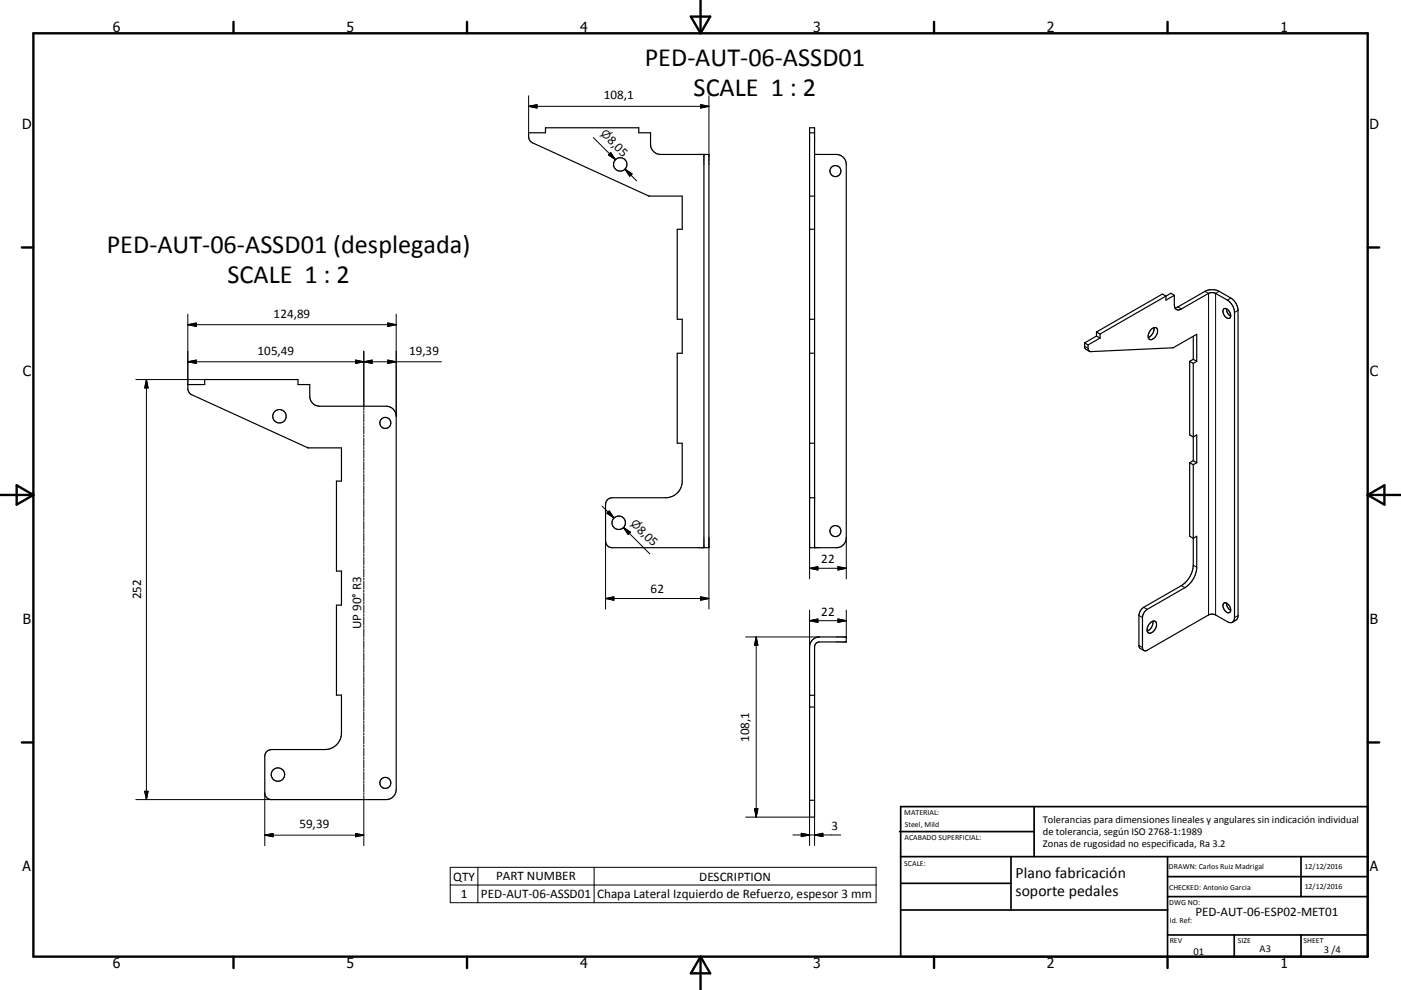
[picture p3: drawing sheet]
<svg xmlns="http://www.w3.org/2000/svg" width="420mm" height="297mm" viewBox="0 0 420 297" stroke-linecap="round" stroke-linejoin="round" font-family="sans-serif">
<g fill="none" stroke="#000" stroke-width=".36">
<path d="M158.5 39.8h5v-1.5h28v1.5h3.5v3.5a3 3 0 0 0 3.1 3h14.4v118h-28.9a1.97 1.97 0 0 1-2-2v-11a1.98 1.98 0 0 1 2-2h16a5 5 0 0 0 4.9-5v-11.3h-1.5v-27h1.5v-10.2h-1.5v-27h1.5v-10h-10l-34.8-15.9-.8-.6-.3-.6zM242.7 39.8h1.5M211 46.3v118M242.7 58.8h1.5M244.2 46.3h6.5a2.99 2.99 0 0 1 3 3v112a2.99 2.99 0 0 1-3 3h-8v-126h1.5v126M242.7 68.8h1.5M242.7 95.8h1.5M328.7 99.6v1.2M328.7 99.6l1.1 .6M345.3 98.6a1 1 0 0 1 1.4-.2 1 1 0 0 1 .3 1.3 2.37 2.37 0 0 1-2.3 2.2 2.26 2.26 0 0 1 .6-3.3zM346 98.3a2.83 2.83 0 0 1-1.7 3M352.1 88.6l-2.5 1.4v-1.2l-1.1-.6-19.8 11.4"/>
<path d="M352.1 88.6l-1.1-.6-21.2 12.2M352.1 88.6v2.9a1.28 1.28 0 0 0 .6 1.3 1.28 1.28 0 0 0 1.5-.1l8.1-4.7a2.31 2.31 0 0 1 2.1 0l3.6 2a4.8 4.8 0 0 1 2.1 3.7v91.6l-.3 1.1-.3 .3M352.3 92.4l.8-.3 8.2-4.7a4.7 4.7 0 0 1 4.2 0l3.5 2a4.7 4.7 0 0 1 2.2 3.7v91.6l-.3 1.1-1.4 .9M366.9 92.7a1.72 1.72 0 0 1 2.1 1.9 .8 .8 0 0 1-.6 .9 .8 .8 0 0 1-.9-.3 2.04 2.04 0 0 1-.6-2.5zM367.7 92.6a2.55 2.55 0 0 0 1.3 2.2M56.3 115.4h5.1v-1.5h27.9v1.5h3.6v3.5a2.99 2.99 0 0 0 3 3h19.9a3 3 0 0 1 3 3v112a3 3 0 0 1-3 3h-34.4a1.99 1.99 0 0 1-2-2v-11a2.02 2.02 0 0 1 2-2h16a5 5 0 0 0 5-5v-11.4h-1.5v-27h1.5v-10.2h-1.5v-27h1.5v-9.9l-10.1-.1-34.8-15.9-.6-.3-.5-.8zM242.7 106h1.5M325.2 102.9l.1 1.6 1.3 .9M325.2 102.9l1 .6M326.2 103.5l.1 1.5 .4 .4M326.7 105.4l24.9-1.1 7.2-4v8.1M328.7 100.8l-3.5 2.1"/>
<path d="M328.7 100.8l1.1 .6M329.8 101.4l-3.6 2.1M329.8 100.2v1.2M356.7 108.4v22.1l1 .6 1.1-.6v8.3M356.7 108.4l1 .6M357.7 100.9v6.9M357.7 109v29.2M357.7 107.8l-1 .6M357.7 107.8l1.1 .6M358.8 108.4l-1.1 .6M242.7 133h1.5M356.7 138.8v22.1l1 .6 1.1-.6v9.7a8 8 0 0 1-3.5 5.7l-11.4 6.5a3.2 3.2 0 0 0-1.4 2.5v9a.87 .87 0 0 0 .5 .9 .87 .87 0 0 0 .9-.1l18.4-10.6a2.31 2.31 0 0 1 2.1 0l3.9 2.2h1.2"/>
<path d="M356.7 138.8l1 .6M357.7 139.4v30.2a7.8 7.8 0 0 1-3.5 6.1l-11.3 6.5a3.2 3.2 0 0 0-1.4 2.5v9.2l.2 .5 1.3 .8M357.7 138.2l-1 .6M357.7 138.2l1.1 .6M358.8 138.8l-1.1 .6M242.7 149.3h1.5M243.6 192l1-.7 .7-.2h8.4v1.5h-8a1.48 1.48 0 0 0-1.5 1.5v51h-1.5v-51l.2-1.2zM344.8 186.9a1.02 1.02 0 0 1 1.1-.6 1.02 1.02 0 0 1 .8 .9 2.49 2.49 0 0 1-2.3 2.7 1.96 1.96 0 0 1 .4-3zM345.7 186.4a2.99 2.99 0 0 1-1.8 2.9M366.9 181a1.72 1.72 0 0 1 2.1 1.9 .8 .8 0 0 1-.6 .9 .8 .8 0 0 1-.9-.4 2.04 2.04 0 0 1-.6-2.4zM367.7 180.9a2.56 2.56 0 0 0 1.3 2.2M242.7 208.6h1.5"/>
<path d="M242.7 212.1h1.5M242.7 240.1h1.5"/>
<circle cx="185.9" cy="49.3" r="2.01"/>
<circle cx="250.5" cy="51.3" r="1.64"/>
<circle cx="83.8" cy="124.9" r="2.02"/>
<circle cx="115.5" cy="126.9" r="1.65"/>
<circle cx="185.5" cy="156.8" r="2.02"/>
<circle cx="250.5" cy="159.3" r="1.64"/>
<circle cx="83.3" cy="232.4" r="2.01"/>
<circle cx="115.5" cy="234.9" r="1.65"/>
</g>
<g fill="none" stroke="#000" stroke-width=".3">
<path d="M158.5 31.9h54M158.5 31.9l2.5-.5v1zM158.5 28.7v11.1M210.1 31.4l2.4 .5-2.4 .5zM212.5 28.7v17.6M177.9 41.3l6.6 6.6M182.8 46.1l1.7 1.8M183.1 45.8l1.4 2.1-2.1-1.4zM187.4 50.8l3.5 3.5M187.4 50.8l2.1 1.4-.7 .7zM56.3 97.4h62.5M56.3 97.4l2.5-.5v1z"/>
<path d="M56.3 94.2v21.2M116.3 96.9l2.5 .5-2.5 .5zM118.8 94.2v30.7M353.1 92.1l1.1 .6M361.3 87.4l1 .6v96.5M365.5 87.4l-1.1 .6v96.5M369 89.4l-1 .6M371.2 93.1l-1.1 .6M40.7 113.9h20.7M43.9 113.9v126M43.9 113.9l.5 2.5h-1zM56.3 108.5l2.5-.5v1z"/>
<path d="M56.3 108.5h76M106.6 108l2.5 .5-2.5 .5zM109.1 105.4v17.7M109.1 108.5l2.5-.5v1zM116.3 108l2.5 .5-2.5 .5zM325.2 103.9l1 .6M109.1 123.4v.6M109.1 124.3v2.4M109.1 127v.5M109.1 127.8v2.4M109.1 130.5v.6M109.1 131.4v2.4"/>
<path d="M109.1 134.1v.6M109.1 135v2.4M109.1 137.7v.6M109.1 138.6v2.3M109.1 141.3v.5M109.1 142.1v2.4M109.1 144.8v.6M109.1 145.7v2.4M109.1 148.4v.6M109.1 149.3v2.4M109.1 152v.6M109.1 152.9v2.4"/>
<path d="M109.1 155.6v.5M109.1 156.4v2.4M109.1 159.1v.6M180.5 151.9l3.6 3.5M182 154l.7-.7 1.4 2.1zM186.9 158.2l7.9 7.9M186.9 158.2l2.1 1.5-.7 .7zM109.1 160v2.4M109.1 162.7v.6M109.1 163.6v2.4M109.1 166.3v.6M109.1 167.2v2.4"/>
<path d="M109.1 169.9v.6M109.1 170.7v2.4M109.1 173.4v.6M109.1 174.3v2.4M109.1 177v.6M109.1 177.9v2.4M181.6 179.6h30.9M181.6 179.6l2.4-.5v1zM181.6 162.3v20.4M210.1 179.1l2.4 .5-2.4 .5zM212.5 161.3v21.4M242.7 170.5l2.5-.5v1z"/>
<path d="M242.7 162.3v11.4M242.7 170.5h11M251.2 170l2.5 .5-2.5 .5zM253.7 161.3v12.4M354.2 175.7l1.1 .6M357.7 169.6l1.1 .6M109.1 180.6v.6M109.1 181.5v2.4M109.1 184.2v.6M109.1 185v2.4M109.1 187.7v.6M109.1 188.6v2.4"/>
<path d="M109.1 191.3v.6M109.1 192.2v2.4M109.1 194.9v.6M109.1 195.8v2.4M109.1 198.5v.6M109.1 199.4v2.3M223.5 191.1h22.2M226.7 191.1v54M226.7 191.1l.5 2.5h-1zM242.7 186.2h11M242.7 186.2l2.5-.5v1zM242.7 183v11.1"/>
<path d="M251.2 185.7l2.5 .5-2.5 .5zM253.7 183v8.1M341.5 184.7l1 .6M341.5 193.7l1 .6M342.9 182.2l1 .6M371.2 184.7l-1.1 .6M109.1 202v.6M109.1 202.9v2.4M109.1 205.6v.6M109.1 206.5v2.4M109.1 209.2v.6M109.1 210.1v2.4"/>
<path d="M109.1 212.8v.6M109.1 213.7v2.3M109.1 216.3v.6M109.1 217.2v2.4M109.1 219.9v.6M40.7 239.9h40.7M43.4 237.4h1l-.5 2.5zM79.4 237.9v15.8M109.1 220.8v2.4M109.1 223.5v.6M109.1 224.4v2.4M109.1 227.1v.6"/>
<path d="M109.1 228v2.4M109.1 230.6v.7M109.1 231.6v2.3M109.1 234.2v.6M109.1 235.1v2.4M109.1 237.8v.6M109.1 238.7v15M79.4 250.6h29.7M79.4 250.6l2.5-.6v1zM106.6 250l2.5 .6-2.5 .4zM223.5 245.1h19.2v8.6M226.2 242.6h1l-.5 2.5z"/>
<path d="M237.7 250.5h14.3M240.2 250l2.5 .5-2.5 .5zM244.2 250.5l2.5-.5v1zM244.2 245.1v8.6M135 260.2h127.7v10.6h-127.7zM135 265.5h127.7M143.3 260.2v10.6M178.1 260.2v10.6"/>
</g>
<g fill="none" stroke="#000" stroke-width=".71">
<path d="M10 10h400v277h-400zM70 6.6v3.4M140 6.6v3.4M207.1 5h5.8l-2.9 5zM210 0v10M280 6.6v3.4M350 6.6v3.4M6.6 74.2h3.4M410 74.2h3.5M0 148.5h10M5 145.6l5 2.9-5 2.9zM410 148.5h10.1"/>
<path d="M410 148.5l5.1-2.9v5.8zM6.6 222.7h3.4M410 222.7h3.5M70 287v3.4M140 287v3.4M210 287v10M210 287l2.9 5h-5.8zM280 287v3.4M350 287v3.4"/>
</g>
<g fill="none" stroke="#000" stroke-width=".51">
<path d="M269.7 249.5h40.3M270 242h140v45h-140zM270 257h140M303.1 257v16M310 242v15M350 257v30M390.1 257v12M270 265h33.1M270 273h80M350 269h60M350 263h60M350 280.5h60"/>
<path d="M370 280.5v6.5M390.1 280.5v6.5"/>
</g>
<g fill="#000" stroke="#000" stroke-width=".3">
<path d="M158.5 31.9l2.5-.5v1zM210.1 31.4l2.4 .5-2.4 .5zM183.1 45.8l1.4 2.1-2.1-1.4zM187.4 50.8l2.1 1.4-.7 .7zM56.3 97.4l2.5-.5v1zM116.3 96.9l2.5 .5-2.5 .5zM43.9 113.9l.5 2.5h-1zM56.3 108.5l2.5-.5v1zM106.6 108l2.5 .5-2.5 .5zM109.1 108.5l2.5-.5v1zM116.3 108l2.5 .5-2.5 .5zM182 154l.7-.7 1.4 2.1z"/>
<path d="M186.9 158.2l2.1 1.5-.7 .7zM181.6 179.6l2.4-.5v1zM242.7 170.5l2.5-.5v1zM251.2 170l2.5 .5-2.5 .5zM210.1 179.1l2.4 .5-2.4 .5zM226.7 191.1l.5 2.5h-1zM242.7 186.2l2.5-.5v1zM251.2 185.7l2.5 .5-2.5 .5zM43.4 237.4h1l-.5 2.5zM79.4 250.6l2.5-.6v1zM106.6 250l2.5 .6-2.5 .4zM226.2 242.6h1l-.5 2.5z"/>
<path d="M240.2 250l2.5 .5-2.5 .5zM244.2 250.5l2.5-.5v1z"/>
</g>
<g font-size="7.9">
<text x="193.3" y="19.7">PED-AUT-06-ASSD01</text>
<text x="207.9" y="28.8">SCALE 1 : 2</text>
<text x="32" y="75.9">PED-AUT-06-ASSD01 (desplegada)</text>
<text x="68.2" y="84.8">SCALE 1 : 2</text>
</g>
<g font-size="4.7">
<text x="304.5" y="263.5">Plano fabricación</text>
<text x="304.5" y="268.9">soporte pedales</text>
</g>
<g font-size="4.2">
<text x="33.9" y="9.6">6</text>
<text x="103.9" y="9.6">5</text>
<text x="173.9" y="9.6">4</text>
<text x="243.8" y="9.6">3</text>
<text x="313.9" y="9.6">2</text>
<text x="383.9" y="9.6">1</text>
<text x="6.7" y="38.7">D</text>
<text x="410.5" y="38.7">D</text>
<text x="6.9" y="112.9">C</text>
<text x="410.7" y="112.9">C</text>
<text x="6.9" y="187.1">B</text>
<text x="410.7" y="187.1">B</text>
<text x="6.8" y="261.4">A</text>
<text x="410.7" y="261.4">A</text>
<text x="33.9" y="290.4">6</text>
<text x="103.9" y="290.4">5</text>
<text x="173.9" y="290.4">4</text>
<text x="243.8" y="290.4">3</text>
<text x="313.9" y="290.4">2</text>
<text x="383.9" y="290.4">1</text>
</g>
<g font-size="3.9">
<text x="181" y="29.8">108,1</text>
<text x="181.9" y="42.2" transform="rotate(45 181.9 42.2)">8,05</text>
<text x="82" y="95.3">124,89</text>
<text x="77.2" y="106.4">105,49</text>
<text x="122.7" y="106.4">19,39</text>
<text x="190.8" y="159.2" transform="rotate(45 190.8 159.2)">8,05</text>
<text x="246.2" y="169">22</text>
<text x="42.3" y="179.8" transform="rotate(-90 42.3 179.8)">252</text>
<text x="195.1" y="178">62</text>
<text x="246.2" y="184.7">22</text>
<text x="108.3" y="188.8" transform="rotate(-90 108.3 188.8)">UP 90° R3</text>
<text x="224.6" y="222.6" transform="rotate(-90 224.6 222.6)">108,1</text>
<text x="89.7" y="248.4">59,39</text>
<text x="249.3" y="248.9">3</text>
<text x="135.9" y="264.2">QTY</text>
<text x="138.2" y="269.4">1</text>
<text x="144.2" y="269.4">PED-AUT-06-ASSD01</text>
<text x="148.8" y="264.1">PART NUMBER</text>
<text x="179.1" y="269.5">Chapa Lateral Izquierdo de Refuerzo, espesor 3 mm</text>
<text x="209.6" y="264.2">DESCRIPTION</text>
<text x="358.4" y="274.9">PED-AUT-06-ESP02-MET01</text>
</g>
<g font-size="3.3">
<text x="179.9" y="40.3" transform="rotate(45 179.9 40.3)">⌀</text>
<text x="188.9" y="157.1" transform="rotate(45 188.9 157.1)">⌀</text>
</g>
<g font-size="3.1">
<text x="312.7" y="246.8">Tolerancias para dimensiones lineales y angulares sin indicación individual</text>
<text x="312.7" y="250.4">de tolerancia, según ISO 2768-1:1989</text>
<text x="312.7" y="254">Zonas de rugosidad no especificada, Ra 3.2</text>
<text x="357.8" y="286.5">01</text>
<text x="377.6" y="285.6">A3</text>
<text x="396.9" y="285.9">3 /4</text>
</g>
<g font-size="2.4">
<text x="271.1" y="244.4">MATERIAL:</text>
<text x="271.2" y="252">ACABADO SUPERFICIAL:</text>
<text x="271.3" y="248">Steel, Mild</text>
<text x="271.1" y="259.7">SCALE:</text>
<text x="350.4" y="260.8">DRAWN: Carlos Ruiz Madrigal</text>
<text x="391.1" y="260.6">12/12/2016</text>
<text x="350.5" y="267">CHECKED: Antonio Garcia</text>
<text x="391.2" y="266.7">12/12/2016</text>
<text x="350.5" y="271.4">DWG NO:</text>
<text x="350.7" y="276.9">Id. Ref:</text>
<text x="350.7" y="282.8">REV</text>
<text x="371.1" y="282.9">SIZE</text>
<text x="390.8" y="283">SHEET</text>
</g>
</svg>
